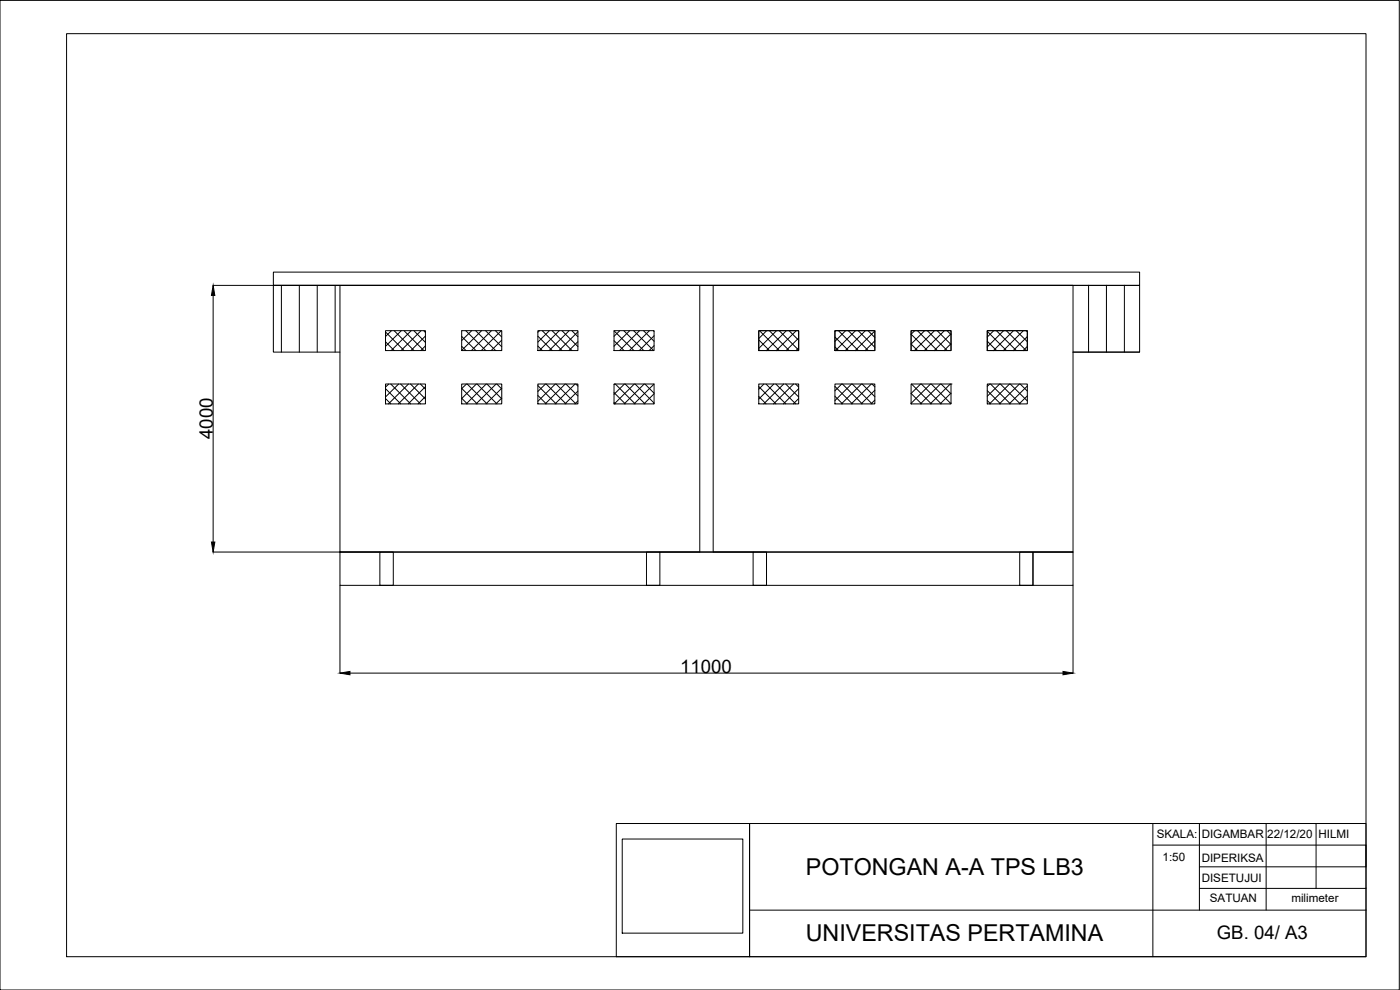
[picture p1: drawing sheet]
<svg xmlns="http://www.w3.org/2000/svg" width="420mm" height="297mm" viewBox="0 0 420 297" stroke-linecap="round" stroke-linejoin="round" font-family="sans-serif">
<!-- layer: 0 -->
<g fill="none" stroke="#000" stroke-width=".3">
<path d="M0 .1h419.9v296.9h-419.9zM20 10.1h390v276.9h-390zM63.9 85.6h38.1M64 88.6v74M82 81.6h260v4h-260zM84.5 85.6v20M89.8 85.6v20M95.2 85.6v20M100.6 85.6v20M102 85.6h220v80h-220zM115.7 99.2h12v6h-12zM115.7 99.6l5.6 5.6"/>
<path d="M117.5 99.2l-1.8 1.8M118.3 99.2l5.9 6M120.4 99.2l-4.7 4.7M121.2 99.2l6 6M123.4 99.2l-6 6M124.2 99.2l3.5 3.5M126.4 99.2l-6 6M127.2 99.2l.5 .6M138.6 99.2h12v6h-12zM138.6 99.2h.1M139.8 99.2l6 6M141.6 99.2l-3 3"/>
<path d="M142.7 99.2l6.1 6M144.5 99.2l-5.9 5.9M145.7 99.2l4.9 4.8M147.5 99.2l-6 6M148.7 99.2l1.9 1.9M150.5 99.2l-6.1 6M161.4 99.2h12v6h-12zM161.9 99.2l-.5 .5M162.7 99.2l6 6M164.9 99.2l-3.5 3.4M165.7 99.2l6 6M167.9 99.2l-6.1 6"/>
<path d="M168.7 99.2l4.7 4.8M170.8 99.2l-6 6M171.6 99.2l1.8 1.8M173.4 99.6l-5.6 5.6M184.3 99.2h12v6h-12zM184.3 99.3l5.9 5.9M186 99.2l-1.7 1.7M187.2 99.2l6 6M189 99.2l-4.7 4.7M190.2 99.2l6 6M191.9 99.2l-6 6M193.1 99.2l3.2 3.2"/>
<path d="M194.9 99.2l-6 6M196.1 99.2l.2 .2M210 85.6v80h-12M214 85.6v80h12M227.7 99.2h12v6h-12zM227.9 99.2l6 6M230.1 99.2l-2.4 2.4M230.9 99.2l6 6M233 99.2l-5.3 5.3M233.8 99.2l5.9 5.9M236 99.2l-6 6M236.8 99.2l2.9 2.9"/>
<path d="M239 99.2l-6 6M250.6 99.2h12v6h-12zM250.8 99.2l-.2 .3M251.6 99.2l6 6M253.8 99.2l-3.2 3.2M254.6 99.2l6 6M256.8 99.2l-6.1 6M257.6 99.2l5 5M259.7 99.2l-6 6M260.5 99.2l2.1 2M262.6 99.3l-5.9 5.9M273.4 99.2h12v6h-12z"/>
<path d="M274.5 99.2l-1.1 1.1 4.9 4.9M275.3 99.2l6 6M277.5 99.2l-4.1 4 2 2M278.3 99.2l6 6M280.5 99.2l-6.1 6M281.3 99.2l4.1 4.2M283.4 99.2l-6 6M284.2 99.2l1.2 1.2M296.3 99.2h12v6h-12zM296.3 99.4l5.7 5.8M298.2 99.2l-1.9 1.9M299 99.2l6 6"/>
<path d="M301.2 99.2l-4.9 4.9M302 99.2l6 6M304.2 99.2l-6 6M305 99.2l3.3 3.3M307.1 99.2l-6 6M307.9 99.2l.4 .4M326.7 85.6v20M332.1 85.6v20M337.4 85.6v20M102 105.6h-20v-20h260v20h-20h20M115.7 115.2h12v6h-12zM115.7 102.6l2.6 2.6"/>
<path d="M115.7 119.6l1.6 1.6M115.7 116.6l4.6 4.6M116.7 115.2l-1 .9M117.3 115.2l5.9 6M119.6 115.2l-3.9 3.9M120.2 115.2l6 6M122.6 115.2l-6 6M123.2 115.2l4.5 4.5M125.6 115.2l-6.1 6M126.2 115.2l1.5 1.5M127.7 100.8l-4.4 4.4M127.7 103.8l-1.4 1.4"/>
<path d="M127.7 116l-5.2 5.2M127.7 119l-2.2 2.2M138.6 115.2h12v6h-12zM138.6 119.5l1.7 1.7M138.6 116.5l4.6 4.7M138.6 103.9l1.3 1.3M138.6 101l4.2 4.2M140 115.2l-1.4 1.4M140.2 115.2l6 6M143 115.2l-4.4 4.4M143.2 115.2l5.9 6M145.9 115.2l-6 6"/>
<path d="M146.1 115.2l4.5 4.5M148.9 115.2l-6 6M149.1 115.2l1.5 1.5M150.6 116.5l-4.8 4.7M150.6 119.5l-1.8 1.7M150.6 102.1l-3.2 3.1M150.6 105l-.2 .2M161.4 115.2h12v6h-12zM161.4 118.6l2.6 2.6M161.4 115.7l5.5 5.5M161.4 103.8l1.4 1.4M161.4 100.9l4.3 4.3"/>
<path d="M163.7 115.2l-2.3 2.3M163.9 115.2l6 6M166.7 115.2l-5.3 5.2M166.9 115.2l5.9 6M169.6 115.2l-6 6M169.8 115.2l3.6 3.6M172.6 115.2l-6 6M172.8 115.2l.6 .7M173.4 102.5l-2.7 2.7M173.4 117.3l-3.9 3.9M184.3 115.2h12v6h-12zM184.3 117.8l3.4 3.4"/>
<path d="M184.3 105.2h.1M184.3 102.2l3 3M184.4 115.2l-.1 .1M184.7 115.2l5.9 6M187.4 115.2l-3.1 3.1M187.6 115.2l6 6M190.4 115.2l-6 6M190.6 115.2l5.7 5.7M193.3 115.2l-6 6M193.5 115.2l2.8 2.8M196.3 115.2l-6 6M196.3 118.1l-3 3.1"/>
<path d="M196.3 100.7l-4.4 4.5M196.3 103.7l-1.5 1.5M227.7 115.2h12v6h-12zM227.7 104.9l.3 .3M227.7 102l3.2 3.2M227.7 118.9l2.2 2.3M227.7 116l5.2 5.2M229.3 115.2l-1.6 1.6M229.9 115.2l5.9 6M232.2 115.2l-4.5 4.5M232.8 115.2l6 6M235.2 115.2l-6 6"/>
<path d="M235.8 115.2l3.9 3.9M238.2 115.2l-6 6M238.8 115.2l.9 .9M239.7 101.4l-3.8 3.8M239.7 104.4l-.8 .8M239.7 116.6l-4.6 4.6M239.7 119.6l-1.6 1.6M250.6 115.2h12v6h-12zM250.6 118.9l2.3 2.3M250.6 115.9l5.2 5.3M250.6 104.1l1.1 1.1M250.6 101.1l4 4.1"/>
<path d="M252.6 115.2l-2 2M252.8 115.2l6 6M255.6 115.2l-5 5M255.8 115.2l5.9 6M258.5 115.2l-6 6M258.7 115.2l3.9 3.8M261.5 115.2l-6 6M261.7 115.2l.9 .9M262.6 102.3l-3 2.9M262.6 117.1l-4.2 4.1M273.4 115.2h12v6h-12zM273.6 115.2l5.9 6"/>
<path d="M276.3 115.2l-2.9 2.9 3.2 3.1M276.5 115.2l6 6M279.3 115.2l-5.9 5.8 .2 .2M279.5 115.2l5.9 5.9M282.2 115.2l-6 6M282.4 115.2l3 3M285.2 115.2l-6 6M285.4 115.2h.1M285.4 100.1l-5 5.1M285.4 103.1l-2.1 2.1M285.4 117.9l-3.2 3.3M296.3 115.2h12v6h-12z"/>
<path d="M296.3 117.2l4 4M296.3 102.4l2.8 2.8M297.1 115.2l-.8 .7M297.3 115.2l5.9 6M300 115.2l-3.7 3.7M300.2 115.2l6 6M303 115.2l-6 6M303.2 115.2l5.1 5.1M305.9 115.2l-6 6M306.2 115.2l2.1 2.1M308.3 101l-4.2 4.2M308.3 104l-1.3 1.2"/>
<path d="M308.3 115.8l-5.4 5.4M308.3 118.8l-2.4 2.4M173.4 120.3l-.9 .9M184.3 120.8l.4 .4M196.3 121.1l-.1 .1M262.6 120l-1.2 1.2M285.4 120.9l-.3 .3M296.3 120.2l1 1M63.9 165.6h50.1M102 165.6h220v10h-220zM102 175.6v26.4M114 165.6h4v10h-4z"/>
<path d="M194 165.6h4v10h-4zM226 165.6h4v10h-4zM306 165.6h4v10h-4zM322 165.6h-12v10M322 175.6v26.4M105 202h214M185 247.1h40v39.9h-40zM186.7 251.7h36.2v28.3h-36.2zM225 247.1h185v39.9h-185zM346 253.6h64v6.5h-50M346 247.1v39.9M360 247.1v26"/>
<path d="M380 247.1v26M395 247.1v19.5M225 273.1h185M360 266.6h50"/>
</g>
<path d="M64 85.6l.5 3h-1zM63.5 162.6h1l-.5 3zM102 202l3-.5v1zM319 201.5l3 .5-3 .5z" fill="#000" stroke="#000" stroke-width=".3"/>
<g font-size="7">
<text x="241.9" y="262.5">POTONGAN A-A TPS LB3</text>
<text x="241.9" y="282.3">UNIVERSITAS PERTAMINA</text>
</g>
<g font-size="5.6">
<text x="63.9" y="131.7" transform="rotate(-90 63.9 131.7)">4000</text>
<text x="204.1" y="201.9">11000</text>
<text x="365.2" y="281.8">GB. 04/ A3</text>
</g>
<g font-size="3.5">
<text x="347.1" y="251.5">SKALA:</text>
<text x="360.6" y="251.5">DIGAMBAR</text>
<text x="380.3" y="251.5">22/12/20</text>
<text x="395.7" y="251.5">HILMI</text>
<text x="348.9" y="258.3">1:50</text>
<text x="360.6" y="258.6">DIPERIKSA</text>
<text x="360.6" y="264.6">DISETUJUI</text>
<text x="363.1" y="270.7">SATUAN</text>
<text x="387.6" y="270.7">milimeter</text>
</g>
</svg>
